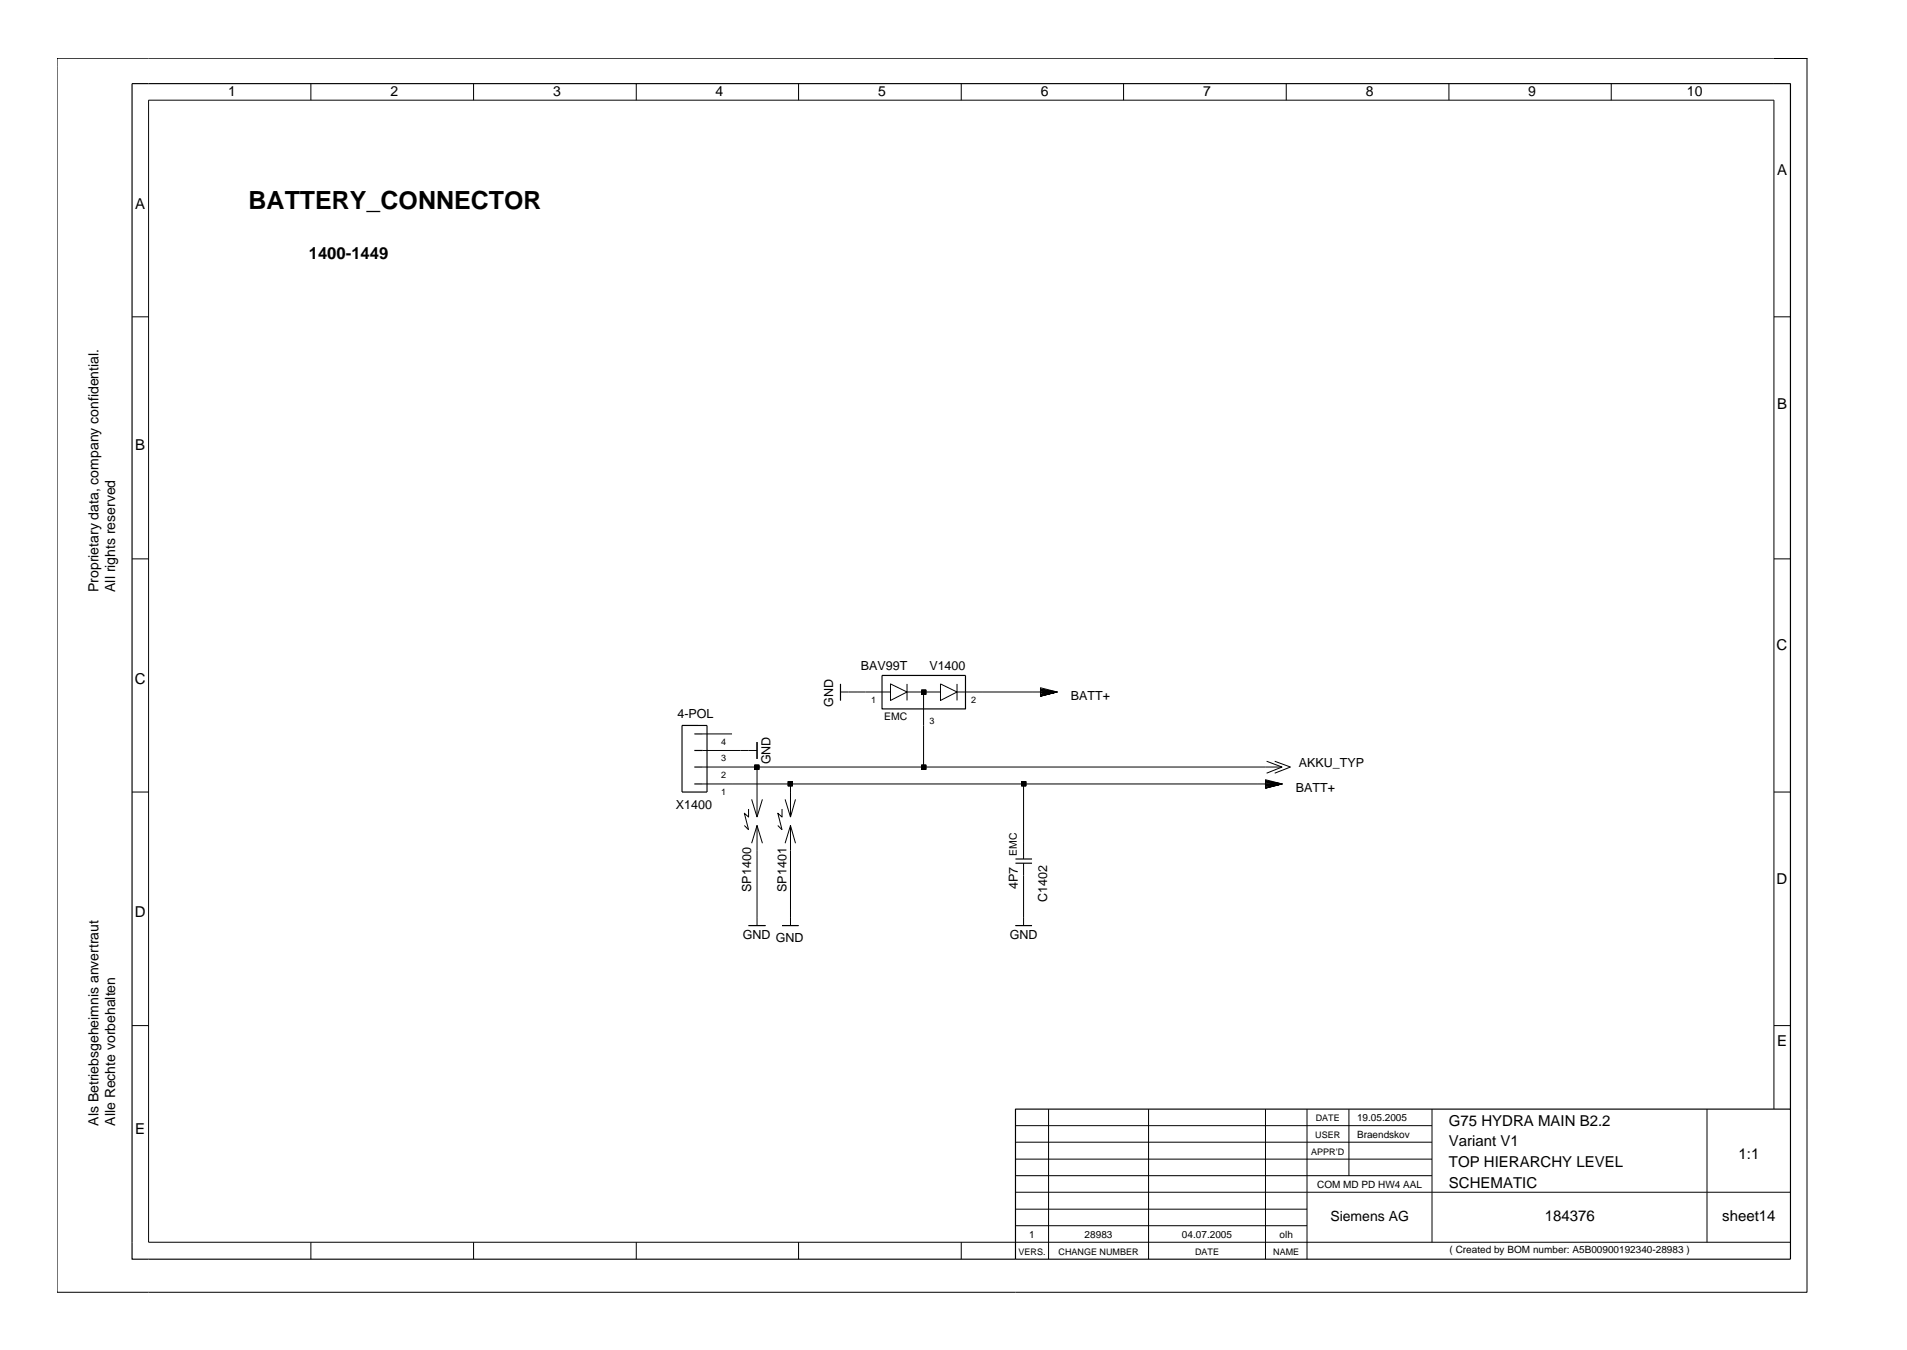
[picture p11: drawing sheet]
<svg xmlns="http://www.w3.org/2000/svg" width="420mm" height="297mm" viewBox="0 0 420 297" stroke-linecap="round" stroke-linejoin="round" font-family="sans-serif">
<g fill="none" stroke="#000" stroke-width=".22">
<path d="M68.4 18.4v3.6M104.3 18.4v3.6M140.1 18.4v3.6M175.8 18.4v3.6M211.6 18.4v3.6M247.3 18.4v3.6M283.2 18.4v3.6M319 18.4v3.6M354.7 18.4v3.6M390.5 12.8h-377.9v271.5h385.2v-271.5M390.5 12.8h7.3h-7.3M394.2 18.4v225.6"/>
<path d="M29.1 69.7h3.6M390.5 69.7h3.7M29.1 123h3.6M390.5 123h3.7M150.1 159.6h3.7M185 152.3h11M185 150.5v3.6M196 150.5l3.7 1.8-3.7 1.8zM199.7 152.3h7.3M199.7 150.5v3.6M203.3 152.3v16.5M207 150.5l3.7 1.8-3.7 1.8z"/>
<path d="M210.7 152.3h22l-3.6 .1M210.7 150.5v3.6M229.1 153l3.6-.7-3.6 .9v-1.9l3.6 1-3.6 .9M229.1 152.7l3.6-.4-3.6 .6M229.1 151.9l3.6 .4-3.6-.2M229.1 151.6l3.6 .7-3.6-.5M29.1 174.3h3.6M154.7 172.5h127.5l-3.6 .2M154.7 168.8h127.5M154.7 165.1h12M154.7 161.5h6.4M164.8 178v1.8l-.9-.9 .9 3.7-.9-1"/>
<path d="M165.5 175.9l1.2 3.9M166.7 163.3v3.7M166.7 168.8v11M167.8 175.9l-1.1 3.9M172.2 178v1.8l-1-.9 1 3.7-1-1M172.8 175.9l1.2 3.9M174 172.5v7.3M175.1 175.9l-1.1 3.9M225.3 172.5v16.5M278.6 173.2l3.6-.7-3.6 .9v-1.8l3.6 .9-3.6 .9M278.6 172.8l3.6-.3-3.6 .5M278.6 172.1l3.6 .4-3.6-.2"/>
<path d="M278.6 171.7l3.6 .8-3.6-.6M278.8 167.5l3.4 1.3-3.4 1.3M280.6 167.5l3.5 1.3-3.5 1.3M390.5 174.3h3.7M165.5 185.5l1.2-3.9 1.1 3.9M166.7 181.6v22.1M172.8 185.5l1.2-3.9 1.1 3.9M174 181.6v22.1M225.3 189.9v13.8M164.8 203.7h3.7M172.2 203.7h3.6M223.5 203.7h3.7"/>
<path d="M29.1 225.7h3.6M390.5 225.7h3.7M223.5 258.7h91.7M223.5 255h91.7M223.5 251.3h91.7M223.5 247.7h91.7M230.8 244v33.1M252.8 244v33.1M278.6 244v33.1M287.7 244v33.1M297 244v14.7M315.2 244v29.3"/>
<path d="M375.8 244v29.3M390.5 244v-222h-357.8v251.3h361.5M68.4 273.3v3.8M104.3 273.3v3.8M140.1 273.3v3.8M175.8 273.3v3.8M211.6 273.3v3.8M223.5 269.7h64.2M223.5 266.1h64.2M223.5 262.3h170.7"/>
</g>
<g fill="none" stroke="#000" stroke-width=".25">
<path d="M150.1 159.6h5.5v14.7h-5.5zM185 150.5v3.6M194.2 148.6h18.3v7.4h-18.3zM202.9 151.8h.9v1h-.9zM152.9 161.5h1.8M152.9 165.1h1.8M152.9 168.8h1.8M152.9 172.5h1.8M166.1 168.3h1v1h-1zM166.7 163.3v3.7M173.5 172h.9v.9h-.9zM202.9 168.3h.9v1h-.9z"/>
<path d="M224.9 172h.9v.9h-.9zM223.5 189h3.7M223.5 189.9h3.7M164.8 203.7h3.7M172.2 203.7h3.6M223.5 203.7h3.7M394.2 244v-225.6h-365.1v258.7h365.1v-33.1h-170.7v33.1"/>
</g>
<g fill="#000">
<path d="M202.9 151.8h.9v1h-.9zM166.1 168.3h1v1h-1zM202.9 168.3h.9v1h-.9z"/>
<path d="M173.5 172h.9v.9h-.9z" fill-rule="evenodd"/>
<path d="M224.9 172h.9v.9h-.9z" fill-rule="evenodd"/>
</g>
<text font-size="5.5" x="54.7" y="46.1">BATTERY_CONNECTOR</text>
<text font-size="3.7" x="68" y="56.9">1400-1449</text>
<g font-size="3.3">
<text x="391.2" y="38.6">A</text>
<text x="29.7" y="45.9">A</text>
<text x="391.2" y="89.9">B</text>
<text x="29.7" y="99.1">B</text>
<text x="391.1" y="143.1">C</text>
<text x="29.7" y="150.5">C</text>
<text x="391.1" y="194.5">D</text>
<text x="29.7" y="201.8">D</text>
<text x="391.2" y="230.2">E</text>
<text x="29.7" y="249.5">E</text>
<text x="319" y="247.7">G75 HYDRA MAIN B2.2</text>
<text x="319" y="256.8">TOP HIERARCHY LEVEL</text>
<text x="319" y="252.3">Variant V1</text>
<text x="382.7" y="255">1:1</text>
<text x="319" y="261.5">SCHEMATIC</text>
<text x="340" y="268.8">184376</text>
<text x="379.1" y="268.8">sheet14</text>
</g>
<g font-size="3.1">
<text x="50.2" y="21.1">1</text>
<text x="86" y="21.1">2</text>
<text x="121.8" y="21.1">3</text>
<text x="157.5" y="21.1">4</text>
<text x="193.3" y="21.1">5</text>
<text x="229.1" y="21.1">6</text>
<text x="264.9" y="21.1">7</text>
<text x="300.7" y="21.1">8</text>
<text x="336.4" y="21.1">9</text>
<text x="371.4" y="21.1">10</text>
<text x="21.7" y="130.2" transform="rotate(-90 21.7 130.2)">Proprietary data, company confidential.</text>
<text x="25.3" y="130.2" transform="rotate(-90 25.3 130.2)">All rights reserved</text>
<text x="21.7" y="247.7" transform="rotate(-90 21.7 247.7)">Als Betriebsgeheimnis anvertraut</text>
<text x="25.3" y="247.7" transform="rotate(-90 25.3 247.7)">Alle Rechte vorbehalten</text>
<text x="292.9" y="268.8">Siemens AG</text>
</g>
<g font-size="2.8">
<text x="189.5" y="147.5">BAV99T</text>
<text x="204.6" y="147.5">V1400</text>
<text x="183.4" y="155.5" transform="rotate(-90 183.4 155.5)">GND</text>
<text x="235.7" y="154.1">BATT+</text>
<text x="149.1" y="158.1">4-POL</text>
<text x="169.6" y="168.2" transform="rotate(-90 169.6 168.2)">GND</text>
<text x="285.9" y="168.8">AKKU_TYP</text>
<text x="148.8" y="178">X1400</text>
<text x="285.3" y="174.3">BATT+</text>
<text x="165.4" y="196.3" transform="rotate(-90 165.4 196.3)">SP1400</text>
<text x="173.2" y="196.3" transform="rotate(-90 173.2 196.3)">SP1401</text>
<text x="224" y="195.7" transform="rotate(-90 224 195.7)">4P7</text>
<text x="230.5" y="198.4" transform="rotate(-90 230.5 198.4)">C1402</text>
<text x="163.5" y="206.6">GND GND</text>
<text x="222.3" y="206.6">GND</text>
</g>
<g font-size="2.3">
<text x="194.7" y="158.5">EMC</text>
<text x="223.9" y="188.3" transform="rotate(-90 223.9 188.3)">EMC</text>
</g>
<g font-size="2.2">
<text x="298.7" y="250.5">Braendskov</text>
<text x="298.7" y="246.7">19.05.2005</text>
<text x="290" y="261.5">COM MD PD HW4 AAL</text>
<text x="226.6" y="272.5">1</text>
<text x="238.8" y="272.5">28983</text>
<text x="260.2" y="272.5">04.07.2005</text>
<text x="281.7" y="272.5">olh</text>
<text x="319.1" y="275.7">( Created by BOM number: A5B00900192340-28983 )</text>
</g>
<g font-size="2">
<text x="191.8" y="154.6">1</text>
<text x="213.8" y="154.6">2</text>
<text x="204.6" y="159.2">3</text>
<text x="158.7" y="167.5">3</text>
<text x="158.7" y="163.9">4</text>
<text x="158.7" y="171.2">2</text>
<text x="158.7" y="174.9">1</text>
<text x="289.5" y="250.5">USER</text>
<text x="289.7" y="246.7">DATE</text>
<text x="288.7" y="254.1">APPR’D</text>
<text x="224.2" y="276.1">VERS.</text>
<text x="233" y="276.1">CHANGE NUMBER</text>
<text x="263.1" y="276.1">DATE</text>
<text x="280.3" y="276.1">NAME</text>
</g>
</svg>
